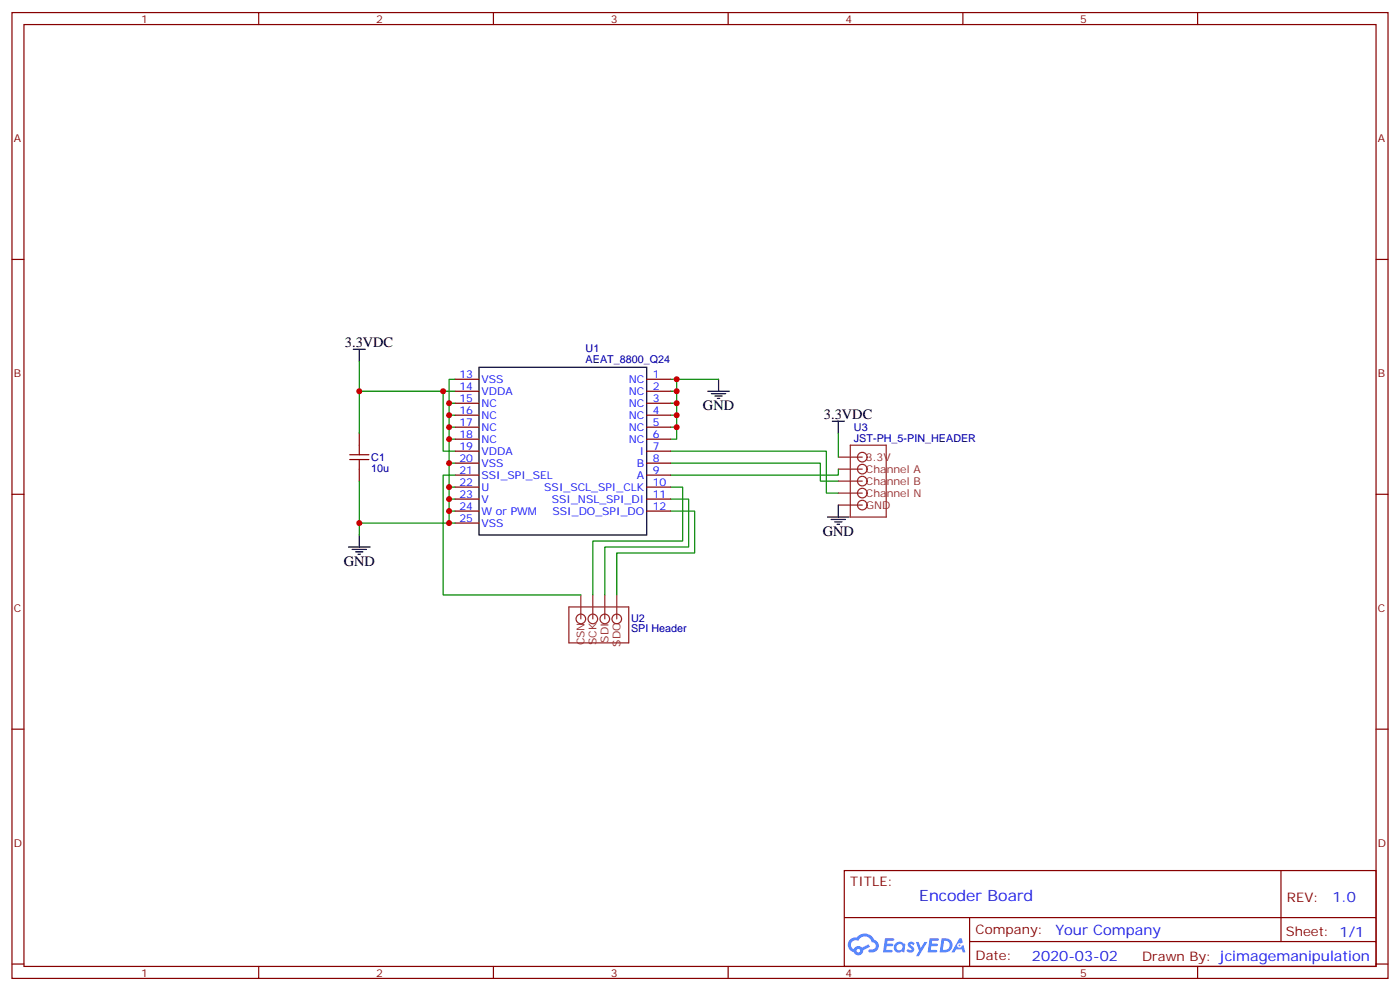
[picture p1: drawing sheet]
<svg xmlns="http://www.w3.org/2000/svg" width="412mm" height="292mm" viewBox="0 0 412 292" stroke-linecap="round" stroke-linejoin="round" font-family="sans-serif">
<g fill="none" stroke="#870000" stroke-width=".35">
<path d="M3.5 3.7h405.4v284.3h-405.4zM7.1 7.2h398.2v277.3h-398.2zM76.2 3.7v3.5M145.3 3.7v3.5M214.5 3.7v3.5M283.6 3.7v3.5M352.8 3.7v3.5M3.5 76.4h3.6M405.3 76.4h3.6M3.5 145.5h3.6M405.3 145.5h3.6M3.5 214.7h3.6"/>
<path d="M405.3 214.7h3.6M248.7 256.3h156.6v28.2h-156.6zM377.3 256.3v20.9M248.7 270.1h156.5M285.6 277.2h119.6M285.6 270.1v14.2M3.5 283.8h3.6M76.2 284.5v3.5M145.3 284.5v3.5M214.5 284.5v3.5M283.6 284.5v3.5M352.8 284.5v3.5"/>
<path d="M405.3 283.8h3.6"/>
</g>
<g fill="#5487ff">
<path d="M267.7 277.5a1.22 1.22 0 0 1 1.7 .2l-.4 .6a.47 .47 0 0 0-.3-.4 .47 .47 0 0 0-.5 .2l.1 .2a1.14 1.14 0 0 1 .8 1.8 1.14 1.14 0 0 1-1.9 0l-.2-.2 .5-.6 .7 .5a.29 .29 0 0 0 .3-.3 .29 .29 0 0 0-.2-.3 1.04 1.04 0 0 1-.6-1.7z"/>
<path d="M260.7 276.2h2.4l.3 .2-.2 .5-1.8 .1-.1 .8h1.5l.3 .4-.3 .4h-1.6l-.2 1.1h1.7l.2 .3-.2 .3-2.6 .1z"/>
<path d="M273.8 276.2h2.4l.3 .2-.1 .5-1.8 .1-.2 .8h1.6l.3 .4-.4 .4-1.6-.1-.1 1.1 1.7 .1 .2 .3-.2 .3-2.6 .1z"/>
<path d="M282.6 276.2h.7l.3 1.3-.6 .3a.69 .69 0 0 0-1 .3 .69 .69 0 0 0 .4 .9 .69 .69 0 0 0 .9-.6l.5-.2 .6 2.2h-.8l-.2-.9h-1.8l-.5 .9h-.8z"/>
<path d="M269.8 277.3h.8l.6 1.8 1.1-1.8h.9l-2.6 4.2h-.8l.9-1.5z"/>
<path d="M277.4 276.2l-.6 4.2h1.3a2.11 2.11 0 0 0 2.5-2.1 2.11 2.11 0 0 0-2.5-2.1zM278.1 277a1.39 1.39 0 0 1 1.7 1.4 1.39 1.39 0 0 1-1.8 1.2h-.3z"/>
<path d="M263.7 277.8a1.54 1.54 0 0 0-.1 2.2 1.54 1.54 0 0 0 2.2 .1l.6 .3 .3-2.3-.2-.3h-.4a1.49 1.49 0 0 0-2.4 0zM264 278.8a.94 .94 0 0 1 1.8 0 .94 .94 0 0 1-1.8 0z"/>
<path d="M250.4 276.6a2.18 2.18 0 0 0 1.1 3.7 1.44 1.44 0 0 0 1.6 .9 1.44 1.44 0 0 0 1.2-1.4l2-1.1-.5-.7-1.9 1a1.47 1.47 0 0 0-2.4 .4 1.39 1.39 0 0 1-.7-1.9 1.39 1.39 0 0 1 2-.5 2.12 2.12 0 0 1 2.2-1.3 2.12 2.12 0 0 1 1.9 1.7 1.14 1.14 0 0 1 1.1 1.4 1.14 1.14 0 0 1-1.7 .7 .43 .43 0 0 0-.5 .4 .43 .43 0 0 0 .4 .5 1.98 1.98 0 0 0 2.5-1.2 1.98 1.98 0 0 0-1.2-2.6 3.1 3.1 0 0 0-5.3-.6l-.9 .1zM252.3 279.9a.55 .55 0 0 1 1.1 0 .55 .55 0 0 1-1.1 0z"/>
<circle cx="282.6" cy="278.3" r=".26"/>
</g>
<g fill="none" stroke="#8c2424" stroke-width=".35">
<path d="M246.9 134.6h7.1M246.9 138.1h7.1M250.5 131.1h10.6v21.1h-10.6zM246.9 141.6h7.1M246.9 145.2h7.1M246.9 148.7h7.1M167.6 178.7h17.6v10.6h-17.6zM171.1 175.2v7M174.6 175.2v7M178.2 175.2v7M181.7 175.2v7"/>
<circle cx="254" cy="138.1" r="1.41"/>
<circle cx="254" cy="134.6" r="1.41"/>
<circle cx="254" cy="141.6" r="1.41"/>
<circle cx="254" cy="145.2" r="1.41"/>
<circle cx="254" cy="148.7" r="1.41"/>
<circle cx="171.1" cy="182.2" r="1.41"/>
<circle cx="174.6" cy="182.2" r="1.41"/>
<circle cx="178.2" cy="182.2" r="1.41"/>
<circle cx="181.7" cy="182.2" r="1.41"/>
</g>
<g fill="none" stroke="#008700" stroke-width=".35">
<path d="M105.8 106.4v8.8h28.3M105.8 115.2v12.3M130.5 115.2v17.6h3.6M134.1 118.7h-1.8v3.5M134.1 111.7h-1.8v7M197.6 118.7h1.7v3.5M197.6 115.2h1.7v3.5M197.6 111.7h1.7v3.5M199.3 111.7h12.4M134.1 136.3h-1.8v7.1M134.1 129.3h-1.8v7M134.1 125.8h-1.8v3.5"/>
<path d="M134.1 122.2h-1.8v3.6M134.1 139.9h-3.6v35.3h40.6M197.6 125.8h1.7v3.5h-1.7M197.6 122.2h1.7v3.6M197.6 132.8h45.8v12.4h3.5M197.6 136.3h44.1v5.3h5.2M246.9 138.1v1.8h-49.3M246.9 127.5v7.1M105.8 141.6v12.4M132.3 150.5v3.5h1.8M132.3 154h-26.5v3.5M134.1 146.9h-1.8v3.6h1.8"/>
<path d="M134.1 143.4h-1.8v3.5M197.6 143.4h3.5v15.9h-26.5v15.9M197.6 146.9h5.2v14.1h-24.6v14.2M197.6 150.5h7v12.3h-22.9v12.4"/>
</g>
<g fill="none" stroke="#000" stroke-width=".35">
<path d="M104.1 102.8h3.5M105.8 102.8v3.6M141.1 108.1h49.4v49.4h-49.4zM208.5 115.2h6.3M209.5 115.9h4.3M210.6 116.6h2.1M211.3 117.3h.7M211.7 111.7v3.5M245.2 124h3.5M246.9 124v3.5M105.8 157.5v3.5M243.8 152.2h6.3"/>
<path d="M244.8 152.9h4.3M245.9 153.6h2.1M246.6 154.3h.7M246.9 148.7v3.5M102.7 161h6.3M103.7 161.7h4.2M104.8 162.5h2.1M105.5 163.2h.7"/>
</g>
<g fill="none" stroke="#870000" stroke-width=".35">
<path d="M134.1 111.7h7M134.1 115.2h7M134.1 118.7h7M190.5 111.7h7.1M190.5 115.2h7.1M190.5 118.7h7.1M105.8 127.5v3.6M105.8 138.1v3.5M134.1 122.2h7M134.1 125.8h7M134.1 129.3h7M134.1 132.8h7"/>
<path d="M134.1 136.3h7M134.1 139.9h7M190.5 122.2h7.1M190.5 125.8h7.1M190.5 129.3h7.1M190.5 132.8h7.1M190.5 136.3h7.1M190.5 139.9h7.1M134.1 143.4h7M134.1 146.9h7M134.1 150.5h7M134.1 154h7"/>
<path d="M190.5 143.4h7.1M190.5 146.9h7.1M190.5 150.5h7.1"/>
</g>
<path d="M103 135.3h5.7M103 133.9h5.7M105.8 131.1v2.8M105.8 135.3v2.8" fill="none" stroke="#a10000" stroke-width=".35"/>
<g fill="#c00">
<circle cx="105.8" cy="154" r=".88"/>
<circle cx="132.3" cy="154" r=".88"/>
<circle cx="132.3" cy="150.5" r=".88"/>
<circle cx="199.3" cy="111.7" r=".88"/>
<circle cx="132.3" cy="146.9" r=".88"/>
<circle cx="132.3" cy="143.4" r=".88"/>
<circle cx="132.3" cy="136.3" r=".88"/>
<circle cx="132.3" cy="129.3" r=".88"/>
<circle cx="132.3" cy="125.8" r=".88"/>
<circle cx="132.3" cy="122.2" r=".88"/>
<circle cx="130.5" cy="115.2" r=".88"/>
<circle cx="132.3" cy="118.7" r=".88"/>
<circle cx="199.3" cy="125.8" r=".88"/>
<circle cx="199.3" cy="122.2" r=".88"/>
<circle cx="199.3" cy="118.7" r=".88"/>
<circle cx="199.3" cy="115.2" r=".88"/>
<circle cx="105.8" cy="115.2" r=".88"/>
</g>
<text font-size="4.6" fill="#00f" x="270.8" y="265.3">Encoder Board</text>
<g font-size="4.2">
<text x="101.6" y="102.1">3.3VDC</text>
<text x="207.1" y="120.8">GND</text>
<text x="242.7" y="123.3">3.3VDC</text>
<text x="242.4" y="157.9">GND</text>
<text x="101.2" y="166.7">GND</text>
</g>
<g font-size="4.2" fill="#00f">
<text x="392.5" y="265.6">1.0</text>
<text x="310.9" y="275.1">Your Company</text>
<text x="304" y="282.9">2020-03-02</text>
</g>
<g font-size="3.9" fill="#800">
<text x="250.5" y="260.9">TITLE:</text>
<text x="379.1" y="265.6">REV:</text>
<text x="287.4" y="275.1">Company:</text>
<text x="378.7" y="275.7">Sheet: 1/1</text>
<text x="287.4" y="282.8">Date:</text>
<text x="336.4" y="282.8">Drawn By: jcimagemanipulation</text>
</g>
<g font-size="3.2" fill="#800">
<text x="41.6" y="6.7">1</text>
<text x="110.8" y="6.7">2</text>
<text x="179.9" y="6.7">3</text>
<text x="249.1" y="6.7">4</text>
<text x="318.2" y="6.7">5</text>
<text x="4.1" y="41.8">A</text>
<text x="405.9" y="41.8">A</text>
<text x="4.1" y="110.9">B</text>
<text x="405.9" y="110.9">B</text>
<text x="4.1" y="180.1">C</text>
<text x="405.9" y="180.1">C</text>
<text x="4.1" y="249.2">D</text>
<text x="405.9" y="249.2">D</text>
<text x="41.6" y="287.5">1</text>
<text x="110.8" y="287.5">2</text>
<text x="179.9" y="287.5">3</text>
<text x="249.1" y="287.5">4</text>
<text x="318.2" y="287.5">5</text>
</g>
<g font-size="3.2" fill="#000080">
<text x="172.5" y="106.9">AEAT_8800_Q24</text>
<text x="172.5" y="103.7">U1</text>
<text x="251.5" y="130">JST-PH_5-PIN_HEADER</text>
<text x="251.5" y="126.8">U3</text>
<text x="109.4" y="135.7">C1</text>
<text x="109.4" y="138.9">10u</text>
<text x="185.9" y="183">U2</text>
<text x="185.9" y="186.2">SPI Header</text>
</g>
<g font-size="3.2" fill="#00f">
<text x="135.3" y="111.3">13</text>
<text x="141.8" y="112.7">VSS</text>
<text x="185.2" y="112.7">NC</text>
<text x="192.3" y="111.3">1</text>
<text x="135.3" y="114.8">14</text>
<text x="135.3" y="118.4">15</text>
<text x="141.8" y="116.2">VDDA</text>
<text x="141.8" y="119.8">NC</text>
<text x="185.2" y="116.2">NC</text>
<text x="185.2" y="119.8">NC</text>
<text x="192.3" y="114.8">2</text>
<text x="192.3" y="118.4">3</text>
<text x="135.3" y="121.9">16</text>
<text x="135.3" y="125.4">17</text>
<text x="141.8" y="123.3">NC</text>
<text x="185.2" y="123.3">NC</text>
<text x="192.3" y="121.9">4</text>
<text x="192.3" y="125.4">5</text>
<text x="135.3" y="128.9">18</text>
<text x="141.8" y="126.8">NC</text>
<text x="141.8" y="130.4">NC</text>
<text x="185.2" y="126.8">NC</text>
<text x="185.2" y="130.4">NC</text>
<text x="192.3" y="128.9">6</text>
<text x="135.3" y="132.5">19</text>
<text x="135.3" y="136">20</text>
<text x="141.8" y="133.9">VDDA</text>
<text x="141.8" y="137.4">VSS</text>
<text x="187.6" y="137.4">B</text>
<text x="188.5" y="133.9">I</text>
<text x="192.3" y="132.5">7</text>
<text x="192.3" y="136">8</text>
<text x="135.3" y="139.5">21</text>
<text x="135.3" y="143.1">22</text>
<text x="141.8" y="140.9">SSI_SPI_SEL</text>
<text x="187.6" y="140.9">A</text>
<text x="192.3" y="139.5">9</text>
<text x="192.3" y="143.1">10</text>
<text x="135.3" y="146.6">23</text>
<text x="141.8" y="144.5">U</text>
<text x="141.8" y="148">V</text>
<text x="160.3" y="144.5">SSI_SCL_SPI_CLK</text>
<text x="162.6" y="148">SSI_NSL_SPI_DI</text>
<text x="192.3" y="146.6">11</text>
<text x="135.3" y="150.1">24</text>
<text x="135.3" y="153.6">25</text>
<text x="141.8" y="151.5">W or PWM</text>
<text x="141.8" y="155">VSS</text>
<text x="162.8" y="151.5">SSI_DO_SPI_DO</text>
<text x="192.3" y="150.1">12</text>
</g>
<g font-size="3.2" fill="#8d2323">
<text x="255.1" y="135.6">3.3V</text>
<text x="255.1" y="139.2">Channel A</text>
<text x="255.1" y="142.7">Channel B</text>
<text x="255.1" y="146.2">Channel N</text>
<text x="255.1" y="149.8">GND</text>
<text x="172.2" y="190" transform="rotate(-90 172.2 190)">CSN</text>
<text x="175.7" y="189.9" transform="rotate(-90 175.7 189.9)">SCK</text>
<text x="179.2" y="189.2" transform="rotate(-90 179.2 189.2)">SDI</text>
<text x="182.7" y="190.4" transform="rotate(-90 182.7 190.4)">SDO</text>
</g>
</svg>
